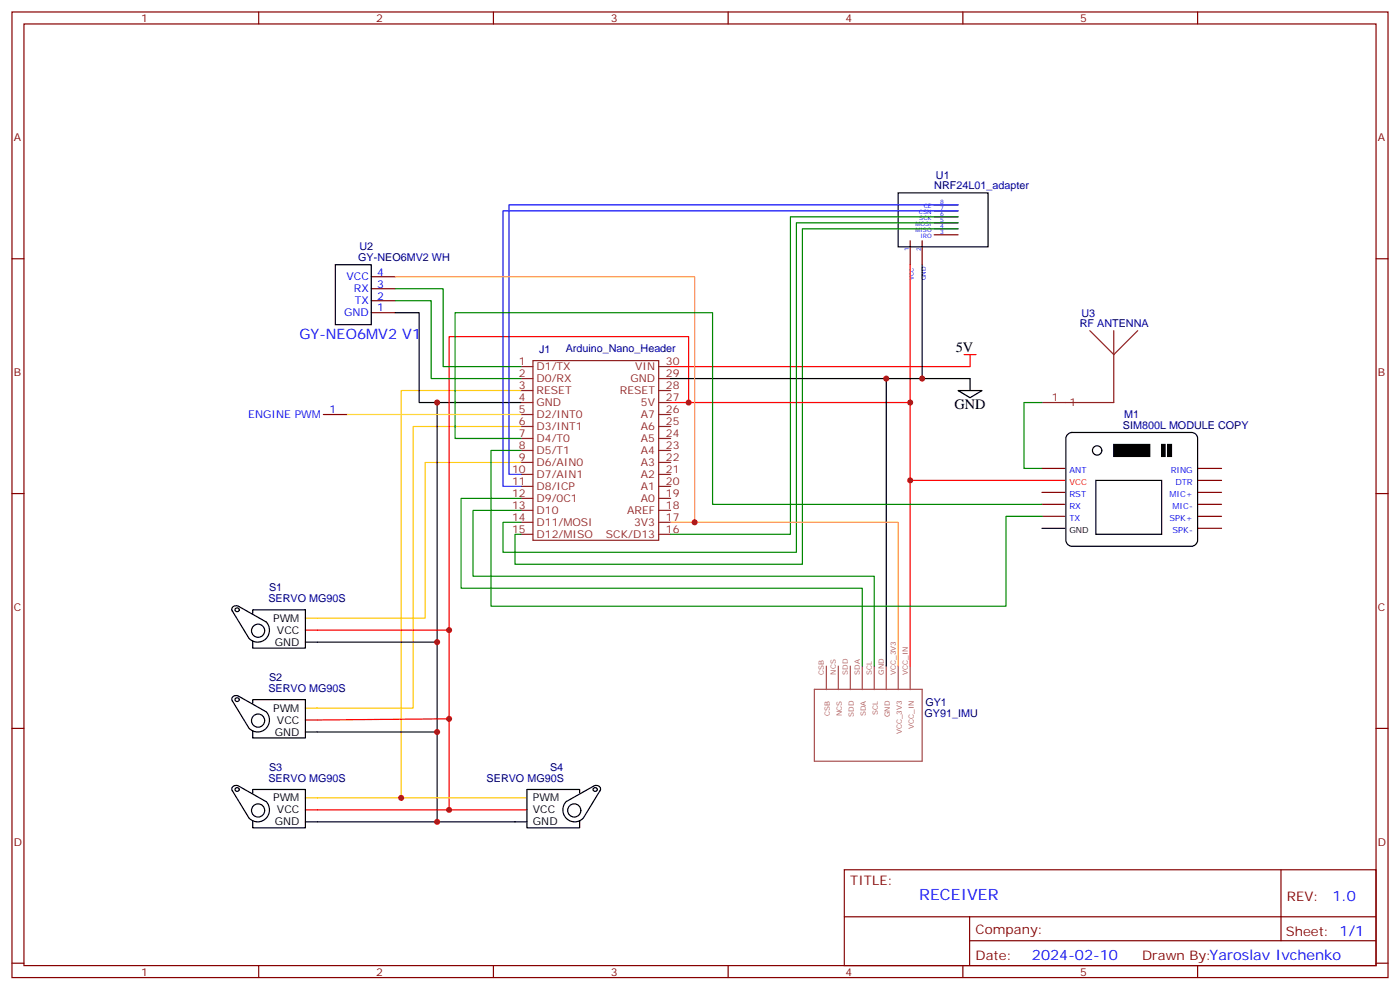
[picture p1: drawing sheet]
<svg xmlns="http://www.w3.org/2000/svg" width="412mm" height="292mm" viewBox="0 0 412 292" stroke-linecap="round" stroke-linejoin="round" font-family="sans-serif">
<g fill="none" stroke="#870000" stroke-width=".35">
<path d="M3.5 3.5h405.4v284.4h-405.4zM7.1 7.1h398.2v277.2h-398.2zM76.2 3.5v3.6M145.3 3.5v3.6M214.5 3.5v3.6M283.6 3.5v3.6M352.8 3.5v3.6M3.5 76.2h3.6M268.1 70.9v7.1M271.6 70.9v7.1M275.2 69.1h7M275.2 67.4h7"/>
<path d="M275.2 65.6h7M275.2 63.9h7M275.2 62.1h7M275.2 60.3h7M405.3 76.2h3.6M109.4 81.5h7M109.4 85h7M109.4 88.5h7M109.4 92.1h7M95.2 122.1h7.1M306.9 137.9h6.7M352.8 137.9h7"/>
<path d="M3.5 145.3h3.6M306.9 145h6.7M306.9 148.5h6.7M352.8 145h7M352.8 141.5h7M352.8 148.5h7M352.8 155.6h7M352.8 152h7M405.3 145.3h3.6M3.5 214.5h3.6M405.3 214.5h3.6M248.7 256.1h156.6v28.2h-156.6z"/>
<path d="M377.3 256.1v20.9M248.7 270h156.5M285.6 277h119.6M285.6 270v14.1M3.5 283.6h3.6M76.2 284.3v3.6M145.3 284.3v3.6M214.5 284.3v3.6M283.6 284.3v3.6M352.8 284.3v3.6M405.3 283.6h3.6"/>
</g>
<g fill="none" stroke="#8c2424" stroke-width=".35">
<path d="M321 97.4l7.1 7 7-7M328.1 97.4v21.1h-21.2M153.5 107.9h3.5M153.5 111.5h3.5M153.5 115h3.5M153.5 118.5h3.5M157 106.2h37v52.9h-37zM194 107.9h3.6M194 111.5h3.6M194 115h3.6M194 118.5h3.6M153.5 122.1h3.5"/>
<path d="M153.5 125.6h3.5M153.5 129.1h3.5M153.5 132.6h3.5M153.5 136.2h3.5M153.5 139.7h3.5M194 122.1h3.6M194 125.6h3.6M194 129.1h3.6M194 132.6h3.6M194 136.2h3.6M194 139.7h3.6M153.5 143.2h3.5"/>
<path d="M153.5 146.8h3.5M153.5 150.3h3.5M153.5 153.8h3.5M153.5 157.3h3.5M194 143.2h3.6M194 146.8h3.6M194 150.3h3.6M194 153.8h3.6M194 157.3h3.6"/>
</g>
<g fill="none" stroke="#000" stroke-width=".35">
<path d="M264.6 56.8h26.4v15.9h-26.4zM98.8 78h10.6v17.6h-10.6zM271.6 78v33.5h-74M116.4 92.1h7.1v26.4h5.3M153.5 118.5h-24.7v123.5h-38.8M261.1 111.5v84.6M271.6 111.5h14.2v3.5M282.2 115h7.1l-3.5 2.1zM314.6 127.9l1.1-.5h35.3a1.76 1.76 0 0 1 1.8 1.7v30a1.89 1.89 0 0 1-1.8 1.8h-35.3a1.89 1.89 0 0 1-1.7-1.8v-30zM306.9 155.6h6.7M322.8 141.5h19.4v15.8h-19.4zM68.4 179.9l5 8.1"/>
<path d="M70.1 178.4a1.16 1.16 0 0 0-1.4 .3 1.16 1.16 0 0 0-.2 1.3M70.2 178.5l8.1 4.6M74.4 180.6v-1h15.6v11.3h-15.6v-2.2M78.4 183.1a3.5 3.5 0 0 1 0 4.9 3.5 3.5 0 0 1-5 .1M90 189.1h38.8M68.4 206.4l5 8.1M70.1 204.9a1.16 1.16 0 0 0-1.4 .2 1.16 1.16 0 0 0-.2 1.4M70.2 205l8.1 4.6M74.4 207.1v-1.1h15.6v11.3h-15.6v-2.1M78.4 209.5a3.5 3.5 0 0 1 0 5 3.5 3.5 0 0 1-5 0M90 215.5h38.8M68.4 232.8l5 8.1"/>
<path d="M70.1 231.4a1.16 1.16 0 0 0-1.4 .2 1.16 1.16 0 0 0-.2 1.4M70.2 231.4l8.1 4.6M74.4 233.5v-1h15.6v11.3h-15.6v-2.1M78.4 236a3.5 3.5 0 0 1 0 4.9 3.5 3.5 0 0 1-5 .1M166.8 236a3.5 3.5 0 0 0 0 4.9 3.5 3.5 0 0 0 4.9 .1M170.7 233.5v-1h-15.5v11.3h15.5v-2.1M175 231.4l-8.1 4.6M175.1 231.4a1.16 1.16 0 0 1 1.4 .2 1.16 1.16 0 0 1 .2 1.4M176.7 232.8l-4.9 8.1M128.8 242h26.4"/>
<circle cx="323.2" cy="132.6" r="1.38"/>
<circle cx="69.9" cy="179.6" r=".61"/>
<circle cx="76" cy="185.7" r="1.94"/>
<circle cx="69.9" cy="206.1" r=".61"/>
<circle cx="76" cy="212.2" r="1.94"/>
<circle cx="69.9" cy="232.5" r=".61"/>
<circle cx="76" cy="238.7" r="1.94"/>
<circle cx="169.2" cy="238.7" r="1.94"/>
<circle cx="175.4" cy="232.5" r=".61"/>
</g>
<path d="M153.5 115h-35.3v120h-28.2M153.5 125.6h-31.8v82.9h-31.7M153.5 136.2h-28.3v45.8h-35.2M118.2 235h37" fill="none" stroke="#fc0" stroke-width=".35"/>
<path d="M268.1 78v40.5h-70.5M202.8 118.5v-19.4h-70.5v139.4h-42.3M268.1 118.5v77.6M284 104.4h3.5M285.8 104.4v3.5h-88.2M268.1 141.5h45.5M90 185.6h42.3M132.3 211.7l-42.3 .3M132.3 238.5h22.9" fill="none" stroke="#f00" stroke-width=".35"/>
<path d="M282.2 62.1h-134v81.1h5.3M282.2 60.3h-132.3v79.4h3.6" fill="none" stroke="#00f" stroke-width=".35"/>
<path d="M282.2 63.9h-49.4v93.4h-35.2M282.2 67.4h-45.8v98.8h-84.7v-8.9h1.8M282.2 65.6h-47.6v97h-86.4v-8.8h5.3M116.4 88.5h10.6v23h26.5M116.4 85h14.1v22.9h23M306.9 118.5h-5.3v19.4h5.3M153.5 129.1h-19.4v-37h75.8v56.4h97M153.5 132.6h-8.9v45.9h151.7v-26.5h10.6M153.5 146.8h-17.7v26.4h118.2v22.9M153.5 150.3h-14.2v19.4h118.2v26.4" fill="none" stroke="#008700" stroke-width=".35"/>
<path d="M243.4 196.1v7M246.9 196.1v7M250.5 196.1v7M254 196.1v7M257.5 196.1v7M261.1 196.1v7M264.6 196.1v7M268.1 196.1v7M239.9 203h31.7v21.1h-31.7z" fill="none" stroke="#a64a4a" stroke-width=".35"/>
<path d="M328.1 130.9h10.6v3.5h-10.6zM342.2 130.9h1v3.5h-1zM344 130.9h1.1v3.5h-1.1z" fill="#000" stroke="#000" stroke-width=".35"/>
<path d="M306.9 152h6.7" fill="none" stroke="#630" stroke-width=".35"/>
<path d="M116.4 81.5h88.2v72.3h-7M204.6 153.8h60v42.3" fill="none" stroke="#f93" stroke-width=".35"/>
<path d="M102.3 122.1h51.2" fill="none" stroke="#fc3" stroke-width=".35"/>
<g fill="#c00">
<circle cx="128.8" cy="189.1" r=".88"/>
<circle cx="128.8" cy="215.5" r=".88"/>
<circle cx="128.8" cy="118.5" r=".88"/>
<circle cx="132.3" cy="185.6" r=".88"/>
<circle cx="132.3" cy="211.7" r=".88"/>
<circle cx="132.3" cy="238.5" r=".88"/>
<circle cx="128.8" cy="242" r=".88"/>
<circle cx="118.2" cy="234.9" r=".88"/>
<circle cx="271.6" cy="111.5" r=".88"/>
<circle cx="268.1" cy="118.5" r=".88"/>
<circle cx="261.1" cy="111.5" r=".88"/>
<circle cx="202.8" cy="118.5" r=".88"/>
<circle cx="268.1" cy="141.5" r=".88"/>
<circle cx="204.6" cy="153.8" r=".88"/>
</g>
<text font-size="4.6" fill="#00f" x="270.8" y="265.1">RECEIVER</text>
<g font-size="4.2" fill="#00f">
<text x="88.2" y="99.8">GY-NEO6MV2 V1</text>
<text x="392.5" y="265.4">1.0</text>
<text x="304" y="282.7">2024-02-10</text>
</g>
<g font-size="4.2">
<text x="281.5" y="103.7">5V</text>
<text x="281.2" y="120.3">GND</text>
</g>
<g font-size="3.9" fill="#800">
<text x="250.5" y="260.7">TITLE:</text>
<text x="379.1" y="265.4">REV:</text>
<text x="287.4" y="274.9">Company:</text>
<text x="378.7" y="275.5">Sheet: 1/1</text>
<text x="287.4" y="282.6">Date:</text>
<text x="336.4" y="282.7">Drawn By:Yaroslav Ivchenko</text>
</g>
<g font-size="3.2" fill="#800">
<text x="41.6" y="6.5">1</text>
<text x="110.8" y="6.5">2</text>
<text x="179.9" y="6.5">3</text>
<text x="249.1" y="6.5">4</text>
<text x="318.2" y="6.5">5</text>
<text x="4.1" y="41.6">A</text>
<text x="405.9" y="41.6">A</text>
<text x="4.1" y="110.8">B</text>
<text x="405.9" y="110.8">B</text>
<text x="4.1" y="179.9">C</text>
<text x="405.9" y="179.9">C</text>
<text x="4.1" y="249.1">D</text>
<text x="405.9" y="249.1">D</text>
<text x="41.6" y="287.3">1</text>
<text x="110.8" y="287.3">2</text>
<text x="179.9" y="287.3">3</text>
<text x="249.1" y="287.3">4</text>
<text x="318.2" y="287.3">5</text>
</g>
<g font-size="3.2" fill="#000080">
<text x="275.7" y="52.8">U1</text>
<text x="275.2" y="55.7">NRF24L01_adapter</text>
<text x="105.5" y="76.9">GY-NEO6MV2 WH</text>
<text x="105.9" y="73.7">U2</text>
<text x="318.6" y="93.4">U3</text>
<text x="318.1" y="96.3">RF ANTENNA</text>
<text x="158.8" y="103.8">J1</text>
<text x="166.6" y="103.7">Arduino_Nano_Header</text>
<text x="331.1" y="123.1">M1</text>
<text x="330.8" y="126.3">SIM800L MODULE COPY</text>
<text x="79.1" y="177.3">SERVO MG90S</text>
<text x="79.3" y="174.1">S1</text>
<text x="79.1" y="203.8">SERVO MG90S</text>
<text x="79.3" y="200.6">S2</text>
<text x="272.6" y="207.9">GY1</text>
<text x="272.3" y="211.2">GY91_IMU</text>
<text x="79.3" y="227">S3</text>
<text x="162" y="227">S4</text>
<text x="79.1" y="230.2">SERVO MG90S</text>
<text x="143.3" y="230.2">SERVO MG90S</text>
</g>
<g font-size="3.2" fill="#00f">
<text x="102.1" y="82.5">VCC</text>
<text x="111.1" y="81.1">4</text>
<text x="104.3" y="86.1">RX</text>
<text x="104.5" y="89.6">TX</text>
<text x="111.1" y="84.7">3</text>
<text x="111.1" y="88.2">2</text>
<text x="101.4" y="93.1">GND</text>
<text x="111.1" y="91.7">1</text>
<text x="73.1" y="123.1">ENGINE PWM</text>
<text x="97" y="121.7">1</text>
</g>
<g font-size="3.2" fill="#8d2323">
<text x="152.9" y="107.6">1</text>
<text x="196.1" y="107.6">30</text>
<text x="152.9" y="111.1">2</text>
<text x="158" y="109">D1/TX</text>
<text x="158" y="112.5">D0/RX</text>
<text x="185.7" y="112.5">GND</text>
<text x="187.1" y="109">VIN</text>
<text x="196.1" y="111.1">29</text>
<text x="152.9" y="114.7">3</text>
<text x="152.9" y="118.2">4</text>
<text x="158" y="116.1">RESET</text>
<text x="158" y="119.6">GND</text>
<text x="182.6" y="116.1">RESET</text>
<text x="188.8" y="119.6">5V</text>
<text x="196.1" y="118.2">27</text>
<text x="196.1" y="114.7">28</text>
<text x="309.8" y="118.2">1</text>
<text x="315" y="119.6">1</text>
<text x="152.9" y="121.7">5</text>
<text x="152.9" y="125.2">6</text>
<text x="158" y="123.1">D2/INT0</text>
<text x="188.8" y="123.1">A7</text>
<text x="196.1" y="125.2">25</text>
<text x="196.1" y="121.7">26</text>
<text x="152.9" y="128.8">7</text>
<text x="158" y="126.6">D3/INT1</text>
<text x="158" y="130.2">D4/T0</text>
<text x="188.8" y="130.2">A5</text>
<text x="188.8" y="126.6">A6</text>
<text x="196.1" y="128.8">24</text>
<text x="152.9" y="132.3">8</text>
<text x="152.9" y="135.8">9</text>
<text x="158" y="133.7">D5/T1</text>
<text x="158" y="137.2">D6/AIN0</text>
<text x="188.8" y="137.2">A3</text>
<text x="188.8" y="133.7">A4</text>
<text x="196.1" y="135.8">22</text>
<text x="196.1" y="132.3">23</text>
<text x="150.8" y="139.3">10</text>
<text x="150.8" y="142.9">11</text>
<text x="158" y="140.8">D7/AIN1</text>
<text x="188.8" y="140.8">A2</text>
<text x="196.1" y="142.9">20</text>
<text x="196.1" y="139.3">21</text>
<text x="150.8" y="146.4">12</text>
<text x="150.8" y="149.9">13</text>
<text x="158" y="144.3">D8/ICP</text>
<text x="158" y="147.8">D9/0C1</text>
<text x="188.8" y="144.3">A1</text>
<text x="188.8" y="147.8">A0</text>
<text x="196.1" y="149.9">18</text>
<text x="196.1" y="146.4">19</text>
<text x="150.8" y="153.5">14</text>
<text x="158" y="151.3">D10</text>
<text x="158" y="154.9">D11/MOSI</text>
<text x="184.8" y="151.3">AREF</text>
<text x="186.8" y="154.9">3V3</text>
<text x="196.1" y="153.5">17</text>
<text x="150.8" y="157">15</text>
<text x="158" y="158.4">D12/MISO</text>
<text x="178.5" y="158.4">SCK/D13</text>
<text x="196.1" y="157">16</text>
</g>
<g font-size="3.2">
<text x="80.5" y="183.1">PWM</text>
<text x="80.9" y="190.1">GND</text>
<text x="81.6" y="186.6">VCC</text>
<text x="80.5" y="209.6">PWM</text>
<text x="81.6" y="213.1">VCC</text>
<text x="80.9" y="216.6">GND</text>
<text x="80.5" y="236">PWM</text>
<text x="81.6" y="239.5">VCC</text>
<text x="157" y="236">PWM</text>
<text x="157" y="239.5">VCC</text>
<text x="80.9" y="243.1">GND</text>
<text x="157" y="243.1">GND</text>
</g>
<g font-size="2.5" fill="#00f">
<text x="315" y="139.3">ANT</text>
<text x="344.9" y="139.3">RING</text>
<text x="346.2" y="142.8">DTR</text>
<text x="315" y="146.3">RST</text>
<text x="315" y="149.8">RX</text>
<text x="344.5" y="146.3">MIC+</text>
<text x="345.4" y="149.8">MIC-</text>
<text x="315" y="153.4">TX</text>
<text x="344.5" y="153.4">SPK+</text>
<text x="345.4" y="156.9">SPK-</text>
</g>
<text font-size="2.5" fill="#f00" x="315" y="142.8">VCC</text>
<text font-size="2.5" x="315" y="156.9">GND</text>
<g font-size="2.1" fill="#a54b4b">
<text x="242.7" y="198.7" transform="rotate(-90 242.7 198.7)">CSB</text>
<text x="246.2" y="198.7" transform="rotate(-90 246.2 198.7)">NCS</text>
<text x="249.8" y="198.7" transform="rotate(-90 249.8 198.7)">SDD</text>
<text x="253.3" y="198.7" transform="rotate(-90 253.3 198.7)">SDA</text>
<text x="256.8" y="198.7" transform="rotate(-90 256.8 198.7)">SCL</text>
<text x="260.4" y="198.7" transform="rotate(-90 260.4 198.7)">GND</text>
<text x="263.9" y="198.7" transform="rotate(-90 263.9 198.7)">VCC_3V3</text>
<text x="267.4" y="198.7" transform="rotate(-90 267.4 198.7)">VCC_IN</text>
<text x="244.5" y="210.7" transform="rotate(-90 244.5 210.7)">CSB</text>
<text x="248" y="210.8" transform="rotate(-90 248 210.8)">NCS</text>
<text x="251.5" y="211" transform="rotate(-90 251.5 211)">SDD</text>
<text x="255" y="210.9" transform="rotate(-90 255 210.9)">SDA</text>
<text x="258.6" y="210.4" transform="rotate(-90 258.6 210.4)">SCL</text>
<text x="262.1" y="211.2" transform="rotate(-90 262.1 211.2)">GND</text>
<text x="269.2" y="214.6" transform="rotate(-90 269.2 214.6)">VCC_IN</text>
<text x="265.6" y="216.2" transform="rotate(-90 265.6 216.2)">VCC_3V3</text>
</g>
<g font-size="1.8" fill="#00f">
<text x="276.9" y="60">8</text>
<text x="270.7" y="63.1">CSN</text>
<text x="270.8" y="64.9">SCK</text>
<text x="272.1" y="61.4">CE</text>
<text x="276.9" y="65.3">5</text>
<text x="276.9" y="63.5">6</text>
<text x="276.9" y="61.7">7</text>
<text x="269.6" y="68.4">MISO</text>
<text x="269.6" y="66.7">MOSI</text>
<text x="271.1" y="70.2">IRO</text>
<text x="276.9" y="68.8">3</text>
<text x="276.9" y="67">4</text>
<text x="267.8" y="73.8" transform="rotate(-90 267.8 73.8)">1</text>
<text x="271.3" y="73.8" transform="rotate(-90 271.3 73.8)">2</text>
<text x="269.2" y="82.5" transform="rotate(-90 269.2 82.5)">VCC</text>
<text x="272.7" y="82.5" transform="rotate(-90 272.7 82.5)">GND</text>
</g>
</svg>
